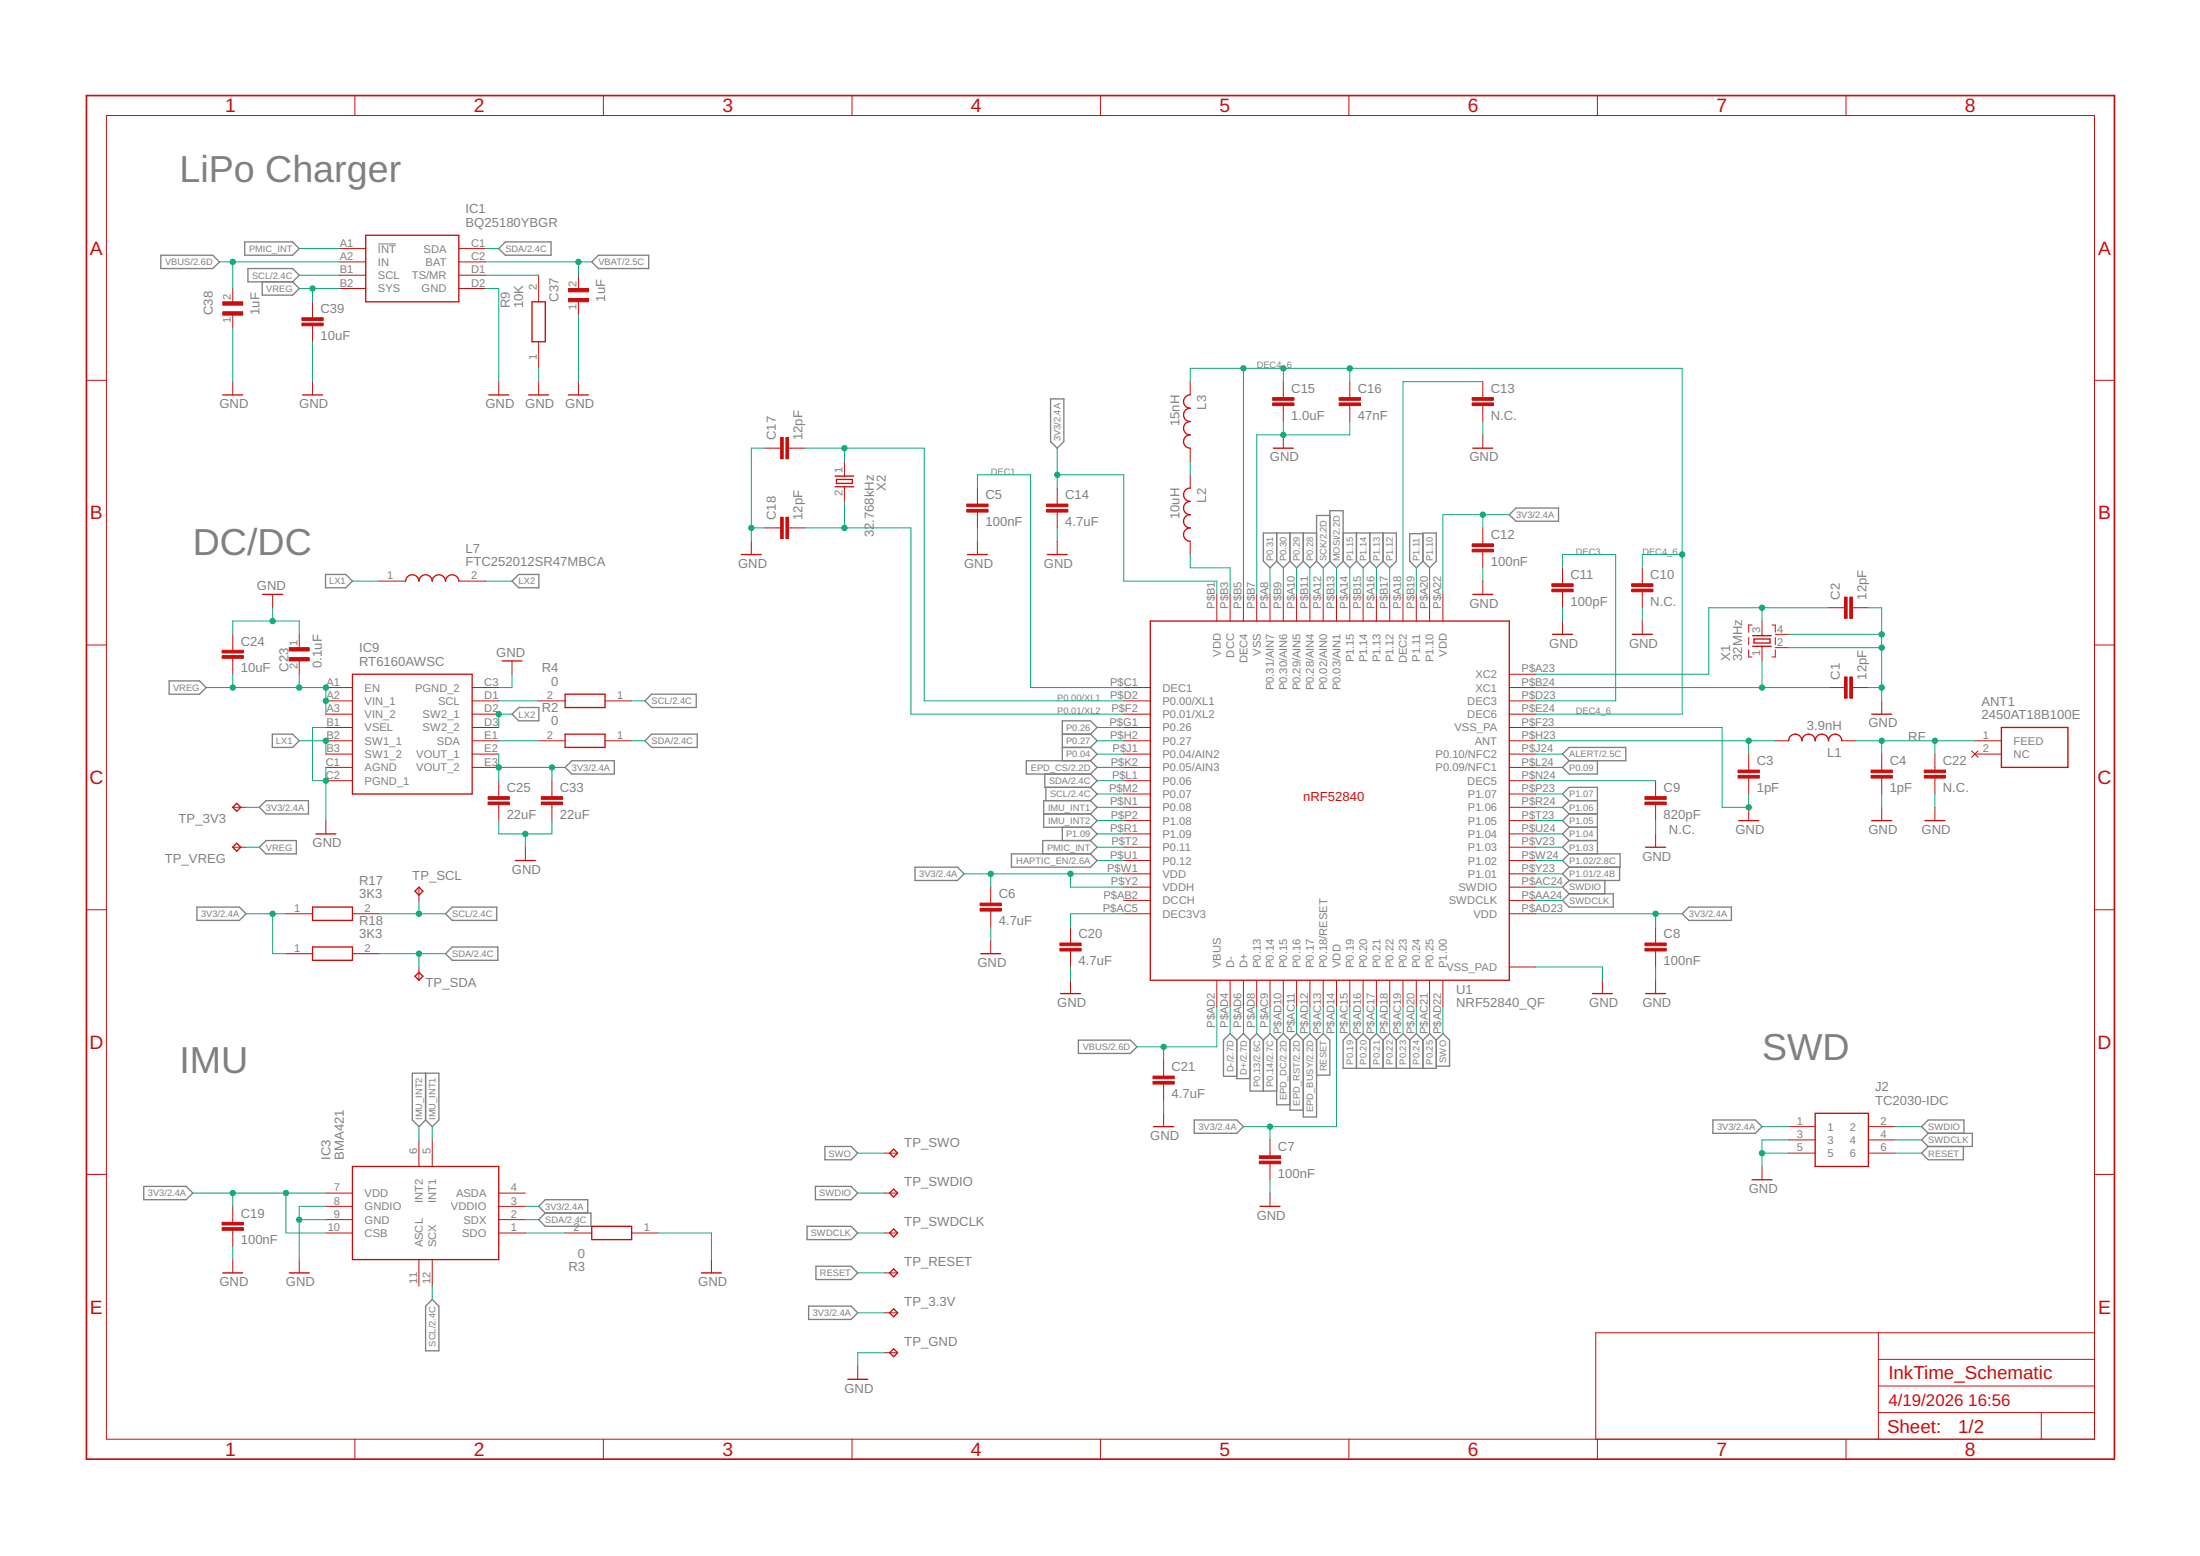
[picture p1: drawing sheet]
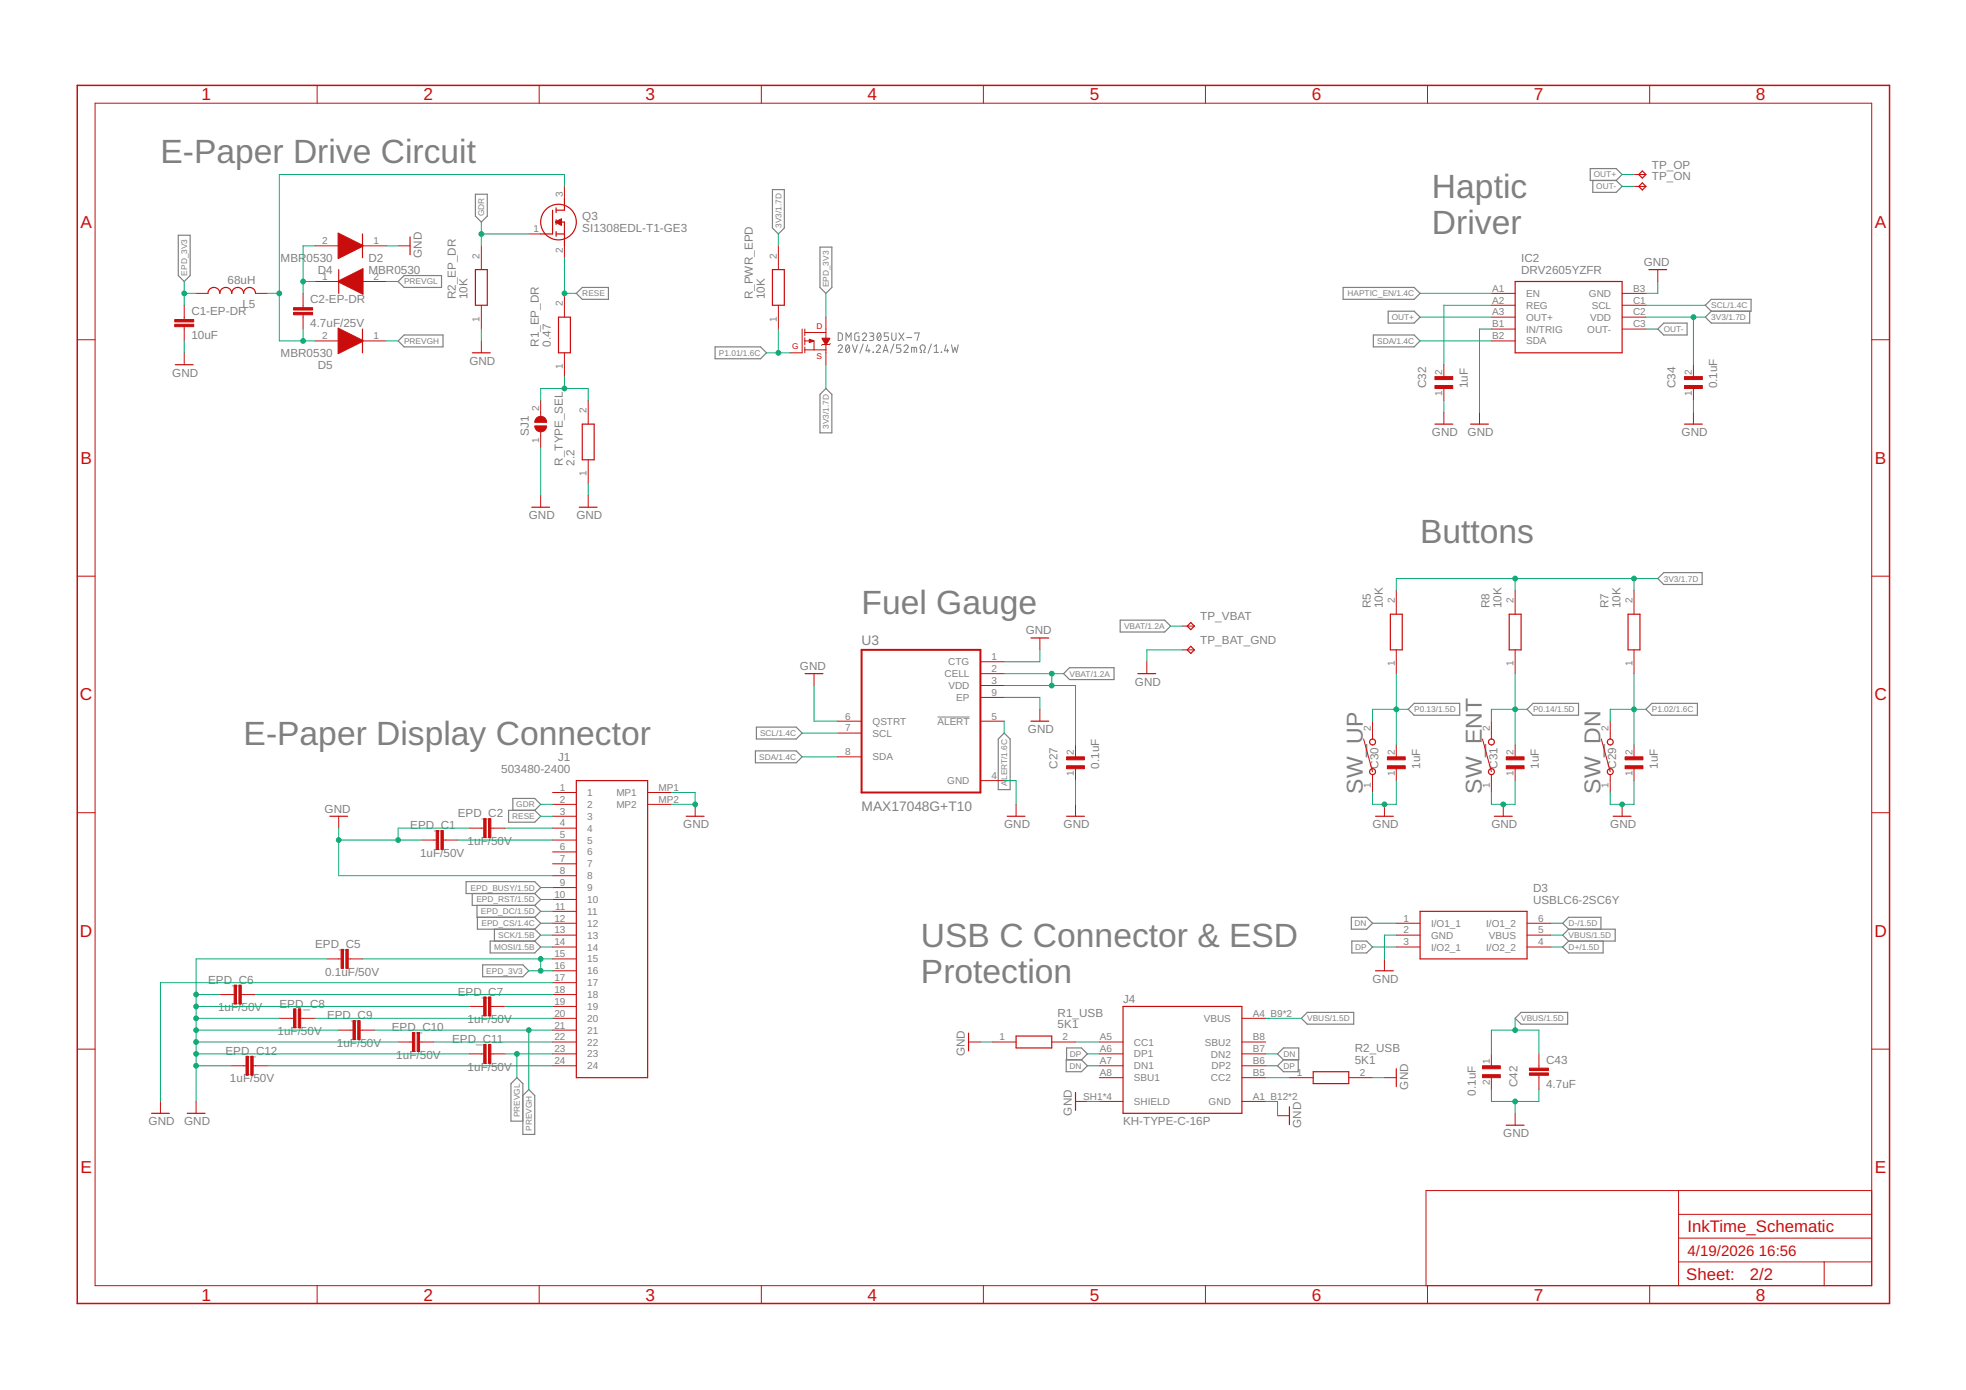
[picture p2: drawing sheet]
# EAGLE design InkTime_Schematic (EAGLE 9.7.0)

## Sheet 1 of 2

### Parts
ANT1  2450AT18B100E  2450AT18B100E_2450AT18B100E  [2450AT18B100E_ANTC3216X140N]
C1  12pF  NORDIC_NRF_3_CAPACITOR_0201_L  [GRM011R60J152KE01L_2_CAPC0201X13N]
C2  12pF  NORDIC_NRF_3_CAPACITOR_0201_L  [GRM011R60J152KE01L_2_CAPC0201X13N]
C3  1pF  NORDIC_NRF_3_CAPACITOR_0201_L  [GRM011R60J152KE01L_2_CAPC0201X13N]
C4  1pF  NORDIC_NRF_3_CAPACITOR_0201_L  [GRM011R60J152KE01L_2_CAPC0201X13N]
C5  100nF  NORDIC_NRF_3_CAPACITOR_0201_L  [GRM011R60J152KE01L_2_CAPC0201X13N]
C6  4.7uF  NORDIC_NRF_3_CAPACITOR_0402_L  [NORDIC_NRF_3_RESC0402_L]
C7  100nF  NORDIC_NRF_3_CAPACITOR_0201_L  [GRM011R60J152KE01L_2_CAPC0201X13N]
C8  100nF  NORDIC_NRF_3_CAPACITOR_0201_L  [GRM011R60J152KE01L_2_CAPC0201X13N]
C9  820pF  NORDIC_NRF_3_CAPACITOR_0201_L  [GRM011R60J152KE01L_2_CAPC0201X13N]
C10  N.C.  NORDIC_NRF_3_CAPACITOR_0201_L  [GRM011R60J152KE01L_2_CAPC0201X13N]
C11  100pF  NORDIC_NRF_3_CAPACITOR_0201_L  [GRM011R60J152KE01L_2_CAPC0201X13N]
C12  100nF  NORDIC_NRF_3_CAPACITOR_0201_L  [GRM011R60J152KE01L_2_CAPC0201X13N]
C13  N.C.  NORDIC_NRF_3_CAPACITOR_0201_L  [GRM011R60J152KE01L_2_CAPC0201X13N]
C14  4.7uF  NORDIC_NRF_3_CAPACITOR_0402_L  [NORDIC_NRF_3_RESC0402_L]
C15  1.0uF  NORDIC_NRF_3_CAPACITOR_0402_L  [NORDIC_NRF_3_RESC0402_L]
C16  47nF  NORDIC_NRF_3_CAPACITOR_0201_L  [GRM011R60J152KE01L_2_CAPC0201X13N]
C17  12pF  NORDIC_NRF_3_CAPACITOR_0201_L  [GRM011R60J152KE01L_2_CAPC0201X13N]
C18  12pF  NORDIC_NRF_3_CAPACITOR_0201_L  [GRM011R60J152KE01L_2_CAPC0201X13N]
C19  100nF  NORDIC_NRF_3_CAPACITOR_0201_L  [GRM011R60J152KE01L_2_CAPC0201X13N]
C20  4.7uF  NORDIC_NRF_3_CAPACITOR_0402_L  [NORDIC_NRF_3_RESC0402_L]
C21  4.7uF  NORDIC_NRF_3_CAPACITOR_0402_L  [NORDIC_NRF_3_RESC0402_L]
C22  N.C.  NORDIC_NRF_3_CAPACITOR_0201_L  [GRM011R60J152KE01L_2_CAPC0201X13N]
C23  0.1uF  GRM011R60J152KE01L_2_GRM011R60J152KE01L  [GRM011R60J152KE01L_2_CAPC0201X13N]
C24  10uF  PERFECT_0402_CAP_0402  [NORDIC_NRF_3_RESC0402_L]
C25  22uF  PERFECT_0402_CAP_0402  [NORDIC_NRF_3_RESC0402_L]
C33  22uF  PERFECT_0402_CAP_0402  [NORDIC_NRF_3_RESC0402_L]
C37  1uF  GRM011R60J152KE01L_2_GRM011R60J152KE01L  [GRM011R60J152KE01L_2_CAPC0201X13N]
C38  1uF  GRM011R60J152KE01L_2_GRM011R60J152KE01L  [GRM011R60J152KE01L_2_CAPC0201X13N]
C39  10uF  PERFECT_0402_CAP_0402  [NORDIC_NRF_3_RESC0402_L]
IC1  BQ25180YBGR  BQ25180YBGR_BQ25180YBGR  [BQ25180YBGR_BGA8C40P2X4_100X155X50]
IC3  BMA421  BMA423_BMA423  [BMA423_BMA423]
IC9  RT6160AWSC  RT6160AWSC_RT6160AWSC  [RT6160AWSC_BGA15C40P3X5_140X230X60]
J2  TC2030-IDC  TC2030-IDC_TC2030-IDC  [TC2030-IDC_TC2030IDC]
L1  3.9nH  NORDIC_NRF_2_INDUCTOR_0201_L  [NORDIC_NRF_2_RESC0201_L]
L2  10uH  NORDIC_NRF_2_INDUCTOR_0201_L  [NORDIC_NRF_2_RESC0201_L]
L3  15nH  NORDIC_NRF_2_INDUCTOR_0201_L  [NORDIC_NRF_2_RESC0201_L]
L7  FTC252012SR47MBCA  MLP2016SR47MT0S1_FTC252012SR47MBCA  [MLP2016SR47MT0S1_INDC2016X100N]
R2  0  CPF0201D7K68C1_CPF0201D7K68C1  [CPF0201D7K68C1_0201]
R3  0  CPF0201D7K68C1_CPF0201D7K68C1  [CPF0201D7K68C1_0201]
R4  0  CPF0201D7K68C1_CPF0201D7K68C1  [CPF0201D7K68C1_0201]
R9  10K  CPF0201D7K68C1_CPF0201D7K68C1  [CPF0201D7K68C1_0201]
R17  3K3  CPF0201D7K68C1_CPF0201D7K68C1  [CPF0201D7K68C1_0201]
R18  3K3  CPF0201D7K68C1_CPF0201D7K68C1  [CPF0201D7K68C1_0201]
TP_3.3V  HECTOR_WATCH_1_TPTP20R  [HECTOR_WATCH_1_TP20R]
TP_3V3  HECTOR_WATCH_1_TPTP20R  [HECTOR_WATCH_1_TP20R]
TP_GND  HECTOR_WATCH_1_TPTP20R  [HECTOR_WATCH_1_TP20R]
TP_RESET  HECTOR_WATCH_1_TPTP20R  [HECTOR_WATCH_1_TP20R]
TP_SCL  HECTOR_WATCH_1_TPTP20R  [HECTOR_WATCH_1_TP20R]
TP_SDA  HECTOR_WATCH_1_TPTP20R  [HECTOR_WATCH_1_TP20R]
TP_SWDCLK  HECTOR_WATCH_1_TPTP20R  [HECTOR_WATCH_1_TP20R]
TP_SWDIO  HECTOR_WATCH_1_TPTP20R  [HECTOR_WATCH_1_TP20R]
TP_SWO  HECTOR_WATCH_1_TPTP20R  [HECTOR_WATCH_1_TP20R]
TP_VREG  HECTOR_WATCH_1_TPTP20R  [HECTOR_WATCH_1_TP20R]
U1  NRF52840_QF  NORDIC_NRF_4_NRF52840_QF  [NORDIC_NRF_4_AQFN50P700X700X85_HS-74N]
X1  32MHz  NORDIC_NRF_XTAL_32MHZ  [NORDIC_NRF_BT-XTAL_2016_N]
X2  32.768kHz  NORDIC_NRF_1_XTAL_32KHZ  [NORDIC_NRF_1_XTAL_3215_N]

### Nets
3V3/2.4A [traseedeputere]: C6.1 C7.1 C8.1 C12.1 C14.1 C19.1 C25.1 C33.1 IC3.3(VDDIO) IC3.7(VDD) IC3.10(CSB) IC9.E2(VOUT_1) IC9.E3(VOUT_2) J2.1 R17.1 R18.1 TP_3.3V.TP TP_3V3.TP U1.P$A22(VDD) U1.P$AD14(VDD) U1.P$AD23(VDD) U1.P$B1(VDD) U1.P$W1(VDD) U1.P$Y2(VDDH)
ALERT/2.5C: U1.P$J24(P0.10/NFC2)
D+/2.7D: U1.P$AD6(D+)
D-/2.7D: U1.P$AD4(D-)
DEC1: C5.1 U1.P$C1(DEC1)
DEC3: C11.1 U1.P$D23(DEC3)
DEC4_6: C10.1 C15.1 C16.1 L3.2 U1.P$B5(DEC4) U1.P$E24(DEC6)
EPD_BUSY/2.2D: U1.P$AD12(P0.17)
EPD_CS/2.2D: U1.P$K2(P0.05/AIN3)
EPD_DC/2.2D: U1.P$AD10(P0.15)
EPD_RST/2.2D: U1.P$AC11(P0.16)
GND: C1.2 C2.2 C3.2 C4.2 C5.2 C6.2 C7.2 C8.2 C9.2 C10.2 C11.2 C12.2 C13.2 C14.2 C15.2 C16.2 C17.1 C18.1 C19.2 C20.2 C21.2 C22.2 C23.1 C24.1 C25.2 C33.2 C37.1 C38.1 C39.2 IC1.D2(GND) IC3.8(GNDIO) IC3.9(GND) IC9.B1(VSEL) IC9.C1(AGND) IC9.C2(PGND_1) IC9.C3(PGND_2) J2.3 J2.5 R3.1 R9.1 TP_GND.TP U1.P$74(VSS_PAD) U1.P$75(VSS_PAD) U1.P$76(VSS_PAD) U1.P$77(VSS_PAD) U1.P$78(VSS_PAD) U1.P$79(VSS_PAD) U1.P$80(VSS_PAD) U1.P$81(VSS_PAD) U1.P$82(VSS_PAD) U1.P$83(VSS_PAD) U1.P$84(VSS_PAD) U1.P$85(VSS_PAD) U1.P$86(VSS_PAD) U1.P$87(VSS_PAD) U1.P$88(VSS_PAD) U1.P$89(VSS_PAD) U1.P$90(VSS_PAD) U1.P$B7(VSS) U1.P$F23(VSS_PA) X1.2 X1.4 ; also sheet 2
HAPTIC_EN/2.6A: U1.P$U1(P0.12)
IMU_INT1: IC3.5(INT1) U1.P$N1(P0.08)
IMU_INT2: IC3.6(INT2) U1.P$P2(P1.08)
LX1: IC9.B2(SW1_1) IC9.B3(SW1_2) L7.1
LX2: IC9.D2(SW2_1) IC9.D3(SW2_2) L7.2
MOSI/2.2D: U1.P$B13(P0.03/AIN1)
N$2: IC1.D1(TS/MR) R9.2
N$4: C2.1 U1.P$A23(XC2) X1.3
N$5: C1.1 U1.P$B24(XC1) X1.1
N$7: C3.1 L1.1 U1.P$H23(ANT)
N$9: IC3.1(SDO) R3.2
N$10: IC9.E1(SDA) R2.2
N$12: C9.1 U1.P$N24(DEC5)
N$13: IC9.D1(SCL) R4.2
N$27: L2.1 U1.P$B3(DCC)
N$30: L2.2 L3.1
N$31: C13.1 U1.P$A18(DEC2)
N$46: C20.1 U1.P$AC5(DEC3V3)
P0.00/XL1: C17.2 U1.P$D2(P0.00/XL1) X2.1
P0.01/XL2: C18.2 U1.P$F2(P0.01/XL2) X2.2
P0.04: U1.P$J1(P0.04/AIN2)
P0.09: U1.P$L24(P0.09/NFC1)
P0.13/2.6C: U1.P$AD8(P0.13)
P0.14/2.7C: U1.P$AC9(P0.14)
P0.19: U1.P$AC15(P0.19)
P0.20: U1.P$AD16(P0.20)
P0.21: U1.P$AC17(P0.21)
P0.22: U1.P$AD18(P0.22)
P0.23: U1.P$AC19(P0.23)
P0.24: U1.P$AD20(P0.24)
P0.25: U1.P$AC21(P0.25)
P0.26: U1.P$G1(P0.26)
P0.27: U1.P$H2(P0.27)
P0.28: U1.P$B11(P0.28/AIN4)
P0.29: U1.P$A10(P0.29/AIN5)
P0.30: U1.P$B9(P0.30/AIN6)
P0.31: U1.P$A8(P0.31/AIN7)
P1.01/2.4B: U1.P$Y23(P1.01)
P1.02/2.8C: U1.P$W24(P1.02)
P1.03: U1.P$V23(P1.03)
P1.04: U1.P$U24(P1.04)
P1.05: U1.P$T23(P1.05)
P1.06: U1.P$R24(P1.06)
P1.07: U1.P$P23(P1.07)
P1.09: U1.P$R1(P1.09)
P1.10: U1.P$A20(P1.10)
P1.11: U1.P$B19(P1.11)
P1.12: U1.P$B17(P1.12)
P1.13: U1.P$A16(P1.13)
P1.14: U1.P$B15(P1.14)
P1.15: U1.P$A14(P1.15)
PMIC_INT: IC1.A1(!INT) U1.P$T2(P0.11)
RESET: J2.6 TP_RESET.TP U1.P$AC13(P0.18/RESET)
RF: ANT1.1(FEED) C4.1 C22.1 L1.2
SCK/2.2D: U1.P$A12(P0.02/AIN0)
SCL/2.4C: IC1.B1(SCL) IC3.12(SCX) R4.1 R17.2 TP_SCL.TP U1.P$M2(P0.07)
SDA/2.4C: IC1.C1(SDA) IC3.2(SDX) R2.1 R18.2 TP_SDA.TP U1.P$L1(P0.06)
SWDCLK: J2.4 TP_SWDCLK.TP U1.P$AA24(SWDCLK)
SWDIO: J2.2 TP_SWDIO.TP U1.P$AC24(SWDIO)
SWO: TP_SWO.TP U1.P$AD22(P1.00)
VBAT/2.5C [traseedeputere]: C37.2 IC1.C2(BAT)
VBUS/2.6D [traseedeputere]: C21.1 C38.2 IC1.A2(IN) U1.P$AD2(VBUS)
VREG [traseedeputere]: C23.2 C24.2 C39.1 IC1.B2(SYS) IC9.A1(EN) IC9.A2(VIN_1) IC9.A3(VIN_2) TP_VREG.TP
Unconnected: ANT1.2(NC) IC3.4(ASDA) IC3.11(ASCL) U1.P$AB2(DCCH)

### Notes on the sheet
- LiPo Charger
- DC/DC
- N.C.
- SWD
- IMU

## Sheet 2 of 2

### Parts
C1-EP-DR  10uF  NORDIC_NRF_3_CAPACITOR_0201_L  [GRM011R60J152KE01L_2_CAPC0201X13N]
C2-EP-DR  4.7uF/25V  PERFECT_0402_CAP_0402  [NORDIC_NRF_3_RESC0402_L]
C27  0.1uF  GRM011R60J152KE01L_2_GRM011R60J152KE01L  [GRM011R60J152KE01L_2_CAPC0201X13N]
C29  1uF  GRM011R60J152KE01L_2_GRM011R60J152KE01L  [GRM011R60J152KE01L_2_CAPC0201X13N]
C30  1uF  GRM011R60J152KE01L_2_GRM011R60J152KE01L  [GRM011R60J152KE01L_2_CAPC0201X13N]
C31  1uF  GRM011R60J152KE01L_2_GRM011R60J152KE01L  [GRM011R60J152KE01L_2_CAPC0201X13N]
C32  1uF  GRM011R60J152KE01L_2_GRM011R60J152KE01L  [GRM011R60J152KE01L_2_CAPC0201X13N]
C34  0.1uF  GRM011R60J152KE01L_2_GRM011R60J152KE01L  [GRM011R60J152KE01L_2_CAPC0201X13N]
C42  0.1uF  GRM011R60J152KE01L_2_GRM011R60J152KE01L  [GRM011R60J152KE01L_2_CAPC0201X13N]
C43  4.7uF  NORDIC_NRF_3_CAPACITOR_0402_L  [NORDIC_NRF_3_RESC0402_L]
D2  MBR0530  ESP32_C6_LIBRARY_5_MBR0530  [ESP32_C6_LIBRARY_5_SOD3716X135N]
D3  USBLC6-2SC6Y  ESP32_C6_LIBRARY_3_USBLC6-2SC6Y  [ESP32_C6_LIBRARY_3_SOT95P280X145-6N]
D4  MBR0530  ESP32_C6_LIBRARY_5_MBR0530  [ESP32_C6_LIBRARY_5_SOD3716X135N]
D5  MBR0530  ESP32_C6_LIBRARY_5_MBR0530  [ESP32_C6_LIBRARY_5_SOD3716X135N]
DMG2305UX-7  20V/4.2A/52mΩ/1.4W  ESP32_C6_LIBRARY_4_ESP32_WROVER_SPARKFUN-DISCRETESEMI_MOSFET_PCH-DMG2305UX-7  [ESP32_C6_LIBRARY_4_ESP32_C6_LIBRARY_4_ESP32_C6_LIBRARY_4_ESP32_C6_LIBRARY_4_ESP32_WROVER_SPARKFUN-DISCRETESEMI_SOT23-3]
EPD_C1  1uF/50V  NORDIC_NRF_3_CAPACITOR_0402_L  [NORDIC_NRF_3_RESC0402_L]
EPD_C2  1uF/50V  NORDIC_NRF_3_CAPACITOR_0402_L  [NORDIC_NRF_3_RESC0402_L]
EPD_C5  0.1uF/50V  NORDIC_NRF_3_CAPACITOR_0201_L  [GRM011R60J152KE01L_2_CAPC0201X13N]
EPD_C6  1uF/50V  NORDIC_NRF_3_CAPACITOR_0402_L  [NORDIC_NRF_3_RESC0402_L]
EPD_C7  1uF/50V  NORDIC_NRF_3_CAPACITOR_0402_L  [NORDIC_NRF_3_RESC0402_L]
EPD_C8  1uF/50V  NORDIC_NRF_3_CAPACITOR_0402_L  [NORDIC_NRF_3_RESC0402_L]
EPD_C9  1uF/50V  NORDIC_NRF_3_CAPACITOR_0402_L  [NORDIC_NRF_3_RESC0402_L]
EPD_C10  1uF/50V  NORDIC_NRF_3_CAPACITOR_0402_L  [NORDIC_NRF_3_RESC0402_L]
EPD_C11  1uF/50V  NORDIC_NRF_3_CAPACITOR_0402_L  [NORDIC_NRF_3_RESC0402_L]
EPD_C12  1uF/50V  NORDIC_NRF_3_CAPACITOR_0402_L  [NORDIC_NRF_3_RESC0402_L]
IC2  DRV2605YZFR  DRV2605YZFR_DRV2605YZFR  [DRV2605YZFR_BGA9C50P3X3_144X144X62]
J1  503480-2400  503480-2400_503480-2400  [503480-2400_5034802400]
J4  KH-TYPE-C-16P  KH-TYPE-C-16P_KH-TYPE-C-16P  [KH-TYPE-C-16P_KINGHELM_KH-TYPE-C-16P]
L5  68uH  NORDIC_NRF_2_INDUCTOR_0201_L  [NORDIC_NRF_2_RESC0201_L]
Q3  SI1308EDL-T1-GE3  ESP32_C6_LIBRARY_6_SI1308EDL-T1-GE3  [ESP32_C6_LIBRARY_6_SOT65P210X110-3N]
R1_EP_DR  0.47  CPF0201D7K68C1_CPF0201D7K68C1  [CPF0201D7K68C1_0201]
R1_USB  5K1  CPF0201D7K68C1_CPF0201D7K68C1  [CPF0201D7K68C1_0201]
R2_EP_DR  10K  CPF0201D7K68C1_CPF0201D7K68C1  [CPF0201D7K68C1_0201]
R2_USB  5K1  CPF0201D7K68C1_CPF0201D7K68C1  [CPF0201D7K68C1_0201]
R5  10K  CPF0201D7K68C1_CPF0201D7K68C1  [CPF0201D7K68C1_0201]
R7  10K  CPF0201D7K68C1_CPF0201D7K68C1  [CPF0201D7K68C1_0201]
R8  10K  CPF0201D7K68C1_CPF0201D7K68C1  [CPF0201D7K68C1_0201]
R_PWR_EPD  10K  CPF0201D7K68C1_CPF0201D7K68C1  [CPF0201D7K68C1_0201]
R_TYPE_SEL  2.2  CPF0201D7K68C1_CPF0201D7K68C1  [CPF0201D7K68C1_0201]
SJ1  ESP32_C6_LIBRARY_7_JUMPER_SJ  [ESP32_C6_LIBRARY_7_JUMPER_SJ]
SW_DN  2025-10-22_07-23-44_LIBRARY_EVP-AKE31ASW_EVP-AKE31A_PAN  [2025-10-22_07-23-44_LIBRARY_SW_EVP-AKE31A_PAN]
SW_ENT  2025-10-22_07-23-44_LIBRARY_EVP-AKE31ASW_EVP-AKE31A_PAN  [2025-10-22_07-23-44_LIBRARY_SW_EVP-AKE31A_PAN]
SW_UP  2025-10-22_07-23-44_LIBRARY_EVP-AKE31ASW_EVP-AKE31A_PAN  [2025-10-22_07-23-44_LIBRARY_SW_EVP-AKE31A_PAN]
TP_BAT_GND  HECTOR_WATCH_1_TPTP20R  [HECTOR_WATCH_1_TP20R]
TP_ON  HECTOR_WATCH_1_TPTP20R  [HECTOR_WATCH_1_TP20R]
TP_OP  HECTOR_WATCH_1_TPTP20R  [HECTOR_WATCH_1_TP20R]
TP_VBAT  HECTOR_WATCH_1_TPTP20R  [HECTOR_WATCH_1_TP20R]
U3  MAX17048G+T10  ESP32_C6_LIBRARY_MAX17048G+T10  [ESP32_C6_LIBRARY_SON50P200X200X80-9N]

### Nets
3V3/1.7D [traseedeputere]: C34.2 DMG2305UX-7.2(S) IC2.C2(VDD) R5.2 R7.2 R8.2 R_PWR_EPD.2
ALERT/1.6C: U3.5(!ALERT)
D+/1.5D: D3.4(I/O2_2)
D-/1.5D: D3.6(I/O1_2)
DN: D3.1(I/O1_1) J4.A7(DN1) J4.B7(DN2)
DP: D3.3(I/O2_1) J4.A6(DP1) J4.B6(DP2)
EPD_3V3 [traseedeputere]: C1-EP-DR.1 DMG2305UX-7.3(D) EPD_C5.2 J1.15 J1.16 L5.1
EPD_BUSY/1.5D: J1.9
EPD_CS/1.4C: J1.12
EPD_DC/1.5D: J1.11
EPD_RST/1.5D: J1.10
GDR: J1.2 Q3.1(G) R2_EP_DR.2
GND: C1-EP-DR.2 C27.1 C29.1 C30.1 C31.1 C32.1 C34.1 C42.2 C43.2 D3.2(GND) D4.1(K) EPD_C1.1 EPD_C2.1 EPD_C5.1 EPD_C6.1 EPD_C7.1 EPD_C8.1 EPD_C9.1 EPD_C10.1 EPD_C11.1 EPD_C12.1 IC2.B1(IN/TRIG) IC2.B3(GND) J1.8 J1.17 J1.MP1 J1.MP2 J4.A1_B12(GND) J4.A12_B1(GND) J4.SH1(SHIELD) J4.SH2(SHIELD) J4.SH3(SHIELD) J4.SH4(SHIELD) R1_USB.1 R2_EP_DR.1 R2_USB.2 R_TYPE_SEL.1 SJ1.1 SW_DN.1 SW_ENT.1 SW_UP.1 TP_BAT_GND.TP U3.1(CTG) U3.4(GND) U3.6(QSTRT) U3.9(EP) ; also sheet 1
HAPTIC_EN/1.4C: IC2.A1(EN)
MOSI/1.5B: J1.14
N$1: C32.2 IC2.A2(REG)
N$3: C2-EP-DR.2 D5.2(A) L5.2 Q3.3(D)
N$6: C2-EP-DR.1 D2.1(K) D4.2(A)
N$8: EPD_C10.2 J1.22
N$11: EPD_C2.2 J1.4
N$15: EPD_C1.2 J1.5
N$17: R1_EP_DR.1 R_TYPE_SEL.2 SJ1.2
N$22: J4.B5(CC2) R2_USB.1
N$23: J4.A5(CC1) R1_USB.2
N$24: EPD_C6.2 J1.18
N$25: EPD_C7.2 J1.19
N$26: EPD_C8.2 J1.20
N$33: EPD_C12.2 J1.24
OUT+: IC2.A3(OUT+) TP_OP.TP
OUT-: IC2.C3(OUT-) TP_ON.TP
P0.13/1.5D: C30.2 R5.1 SW_UP.2
P0.14/1.5D: C31.2 R8.1 SW_ENT.2
P1.01/1.6C: DMG2305UX-7.1(G) R_PWR_EPD.1
P1.02/1.6C: C29.2 R7.1 SW_DN.2
PREVGH: D5.1(K) EPD_C9.2 J1.21
PREVGL: D2.2(A) EPD_C11.2 J1.23
RESE: J1.3 Q3.2(S) R1_EP_DR.2
SCK/1.5B: J1.13
SCL/1.4C: IC2.C1(SCL) U3.7(SCL)
SDA/1.4C: IC2.B2(SDA) U3.8(SDA)
VBAT/1.2A [traseedeputere]: C27.2 TP_VBAT.TP U3.2(CELL) U3.3(VDD)
VBUS/1.5D [traseedeputere]: C42.1 C43.1 D3.5(VBUS) J4.A4_B9(VBUS) J4.A9_B4(VBUS)
Unconnected: J1.1 J1.6 J1.7 J4.A8(SBU1) J4.B8(SBU2)

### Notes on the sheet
- E-Paper Drive Circuit
- Haptic
  Driver
- Buttons
- Fuel Gauge
- E-Paper Display Connector
- USB C Connector & ESD
  Protection

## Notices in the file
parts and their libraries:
InkTime_v5: COPYRIGHT: Copyright (C) 2025 Ultra Librarian. All rights reserved.
